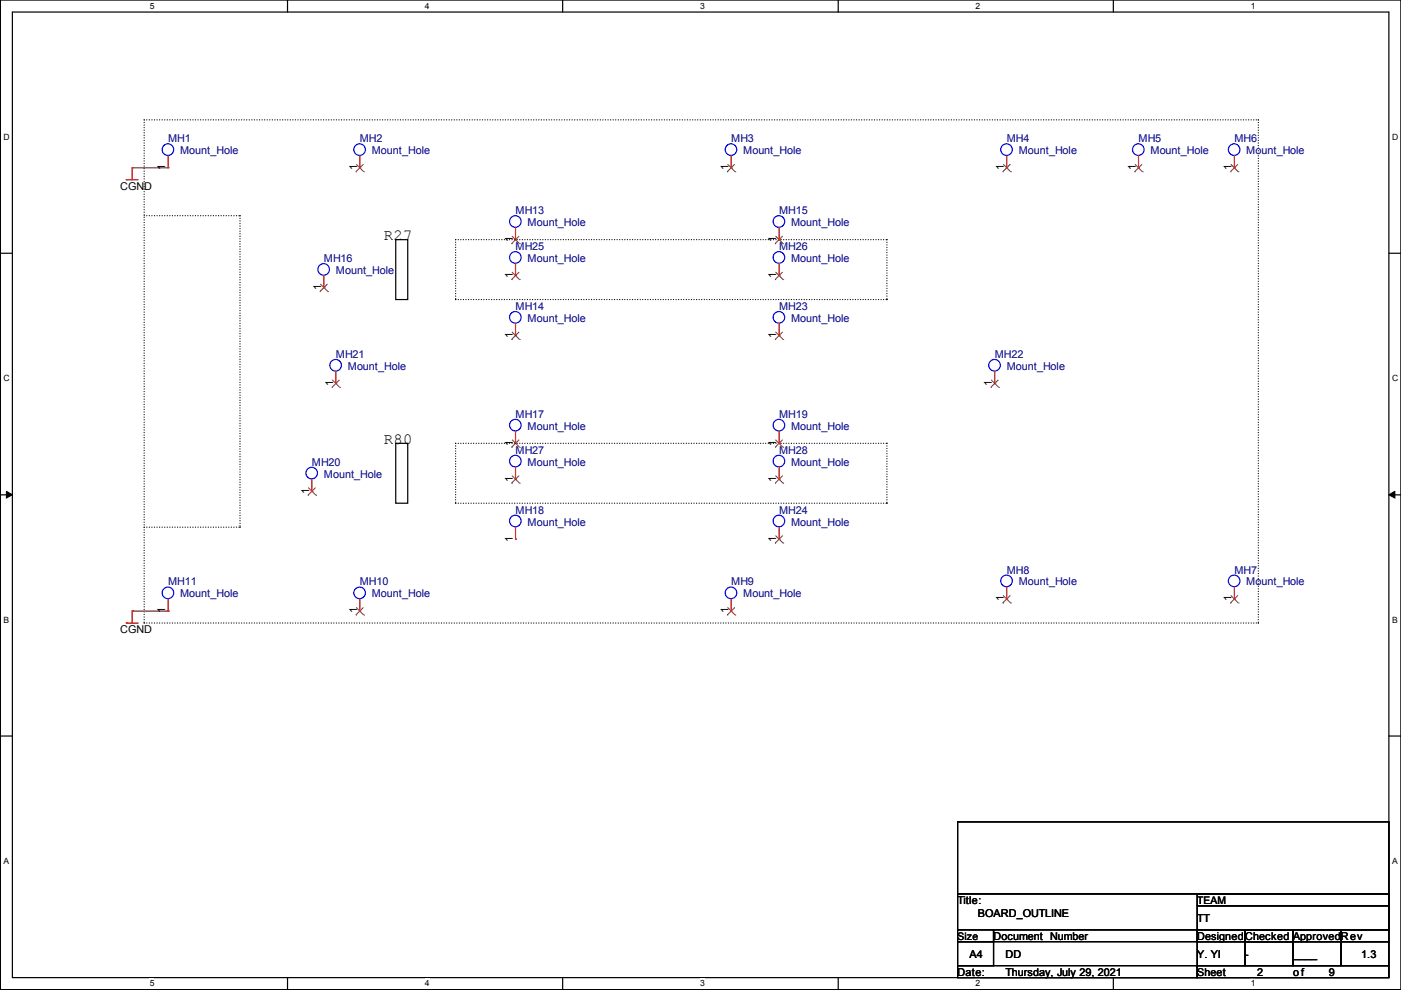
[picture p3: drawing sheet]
<svg xmlns="http://www.w3.org/2000/svg" width="297mm" height="210mm" viewBox="0 0 297 210" stroke-linecap="round" stroke-linejoin="round" font-family="sans-serif">
<path d="M.1 0h296.9v209.8h-296.9zM2.6 2.6h291.9v204.7h-291.9z" fill="none" stroke="#000" stroke-width=".25"/>
<g fill="#fff">
<path d="M31.7 .3h1v1.9h-1z"/>
<path d="M31.7 207.5h1v2h-1z"/>
</g>
<path d="M61 0v2.6M61 207.3v2.5" fill="none" stroke="#000" stroke-width=".25"/>
<g fill="#fff">
<path d="M90.1 .3h.9v1.9h-.9z"/>
<path d="M90.1 207.5h.9v2h-.9z"/>
</g>
<path d="M119.3 0v2.6M119.3 207.3v2.5" fill="none" stroke="#000" stroke-width=".25"/>
<g fill="#fff">
<path d="M148.4 .3h1v1.9h-1z"/>
<path d="M148.4 207.5h1v2h-1z"/>
</g>
<path d="M177.7 0v2.6M177.7 207.3v2.5" fill="none" stroke="#000" stroke-width=".25"/>
<g fill="#fff">
<path d="M206.8 .3h1v1.9h-1z"/>
<path d="M206.8 207.5h1v2h-1z"/>
</g>
<path d="M236.1 0v2.6M236.1 207.3v2.5" fill="none" stroke="#000" stroke-width=".25"/>
<g fill="#fff">
<path d="M265.2 .3h.9v1.9h-.9z"/>
<path d="M265.2 207.5h.9v2h-.9z"/>
<path d="M.8 28.1h1.1v2h-1.1z"/>
<path d="M295.1 28.1h1.2v2h-1.2z"/>
<path d="M.8 79.3h1.1v1.9h-1.1z"/>
<path d="M295.1 79.3h1.2v1.9h-1.2z"/>
</g>
<path d="M.1 53.7h2.5M294.5 53.7h2.5" fill="none" stroke="#000" stroke-width=".25"/>
<g fill="#fff">
<path d="M.8 130.5h1.1v1.9h-1.1z"/>
<path d="M295.1 130.5h1.1v1.9h-1.1z"/>
</g>
<path d="M.1 104.9h2.5M294.5 104.9h2.5" fill="none" stroke="#000" stroke-width=".25"/>
<path d="M1.4 104.2l1.2 .7-1.2 .7zM294.5 104.9l1.2-.7v1.4z" fill="#000" stroke="#000" stroke-width=".21"/>
<g fill="#fff">
<path d="M.8 181.6h1v2h-1z"/>
<path d="M295.1 181.6h1.1v2h-1.1z"/>
</g>
<g fill="none" stroke="#000" stroke-width=".25">
<path d="M83.9 50.8h2.5v12.7h-2.5zM83.9 94h2.5v12.7h-2.5zM.1 156.1h2.5M294.5 156.1h2.5M203 174.3h91.5v15.2h-91.5zM203 189.5h91.5v7.6h-91.5zM203 199.7h7.7v5h-7.7zM203 197.1h7.7v2.6h-7.7zM210.7 197.1h43.1v2.6h-43.1zM253.8 199.7h10.2v5h-10.2zM253.8 197.1h10.2v2.6h-10.2zM253.8 189.5h40.7v2.5h-40.7z"/>
<path d="M253.8 192h40.7v5.1h-40.7zM264 199.7h10.2v5h-10.2zM264 197.1h10.2v2.6h-10.2zM274.2 199.7h10.1v5h-10.1zM274.2 197.1h10.1v2.6h-10.1zM284.3 199.7h10.2v5h-10.2zM284.3 197.1h10.2v2.6h-10.2zM203 204.7h50.8v2.6h-50.8zM253.8 204.7h40.7v2.6h-40.7z"/>
</g>
<g fill="none" stroke="#000" stroke-width=".25" stroke-dasharray="0 .5">
<path d="M30.6 25.4h236.2M30.6 25.4v106.7M266.8 25.4h.1M266.8 25.4v106.7M30.6 45.7h20.3M50.9 45.7v66.1M50.9 45.7h.1M96.6 50.8h91.4M96.6 50.8v12.7M188 50.8h.1M188 50.8v12.7M96.6 63.5h.1"/>
<path d="M96.6 63.5h91.4M188 63.5h.1M96.6 94h91.4M96.6 94v12.7M188 94h.1M188 94v12.7M30.6 111.8h20.3M50.9 111.8h.1M96.6 106.7h.1M96.6 106.7h91.4M188 106.7h.1M30.6 132.1h.1"/>
<path d="M30.6 132.1h236.2M266.8 132.1h.1"/>
</g>
<path d="M28 35.6h.1M28 35.6h7.6M28 129.6h7.6M35.6 129.6h.1" fill="none" stroke="#800040" stroke-width=".25"/>
<g fill="none" stroke="#f00" stroke-width=".25">
<path d="M26.8 38.1h.1M26.8 38.1h2.5M28 35.6h.1M28 35.6v2.5M35.6 35.6h.1M35.6 33v2.6M76.3 35.6h.1M76.3 33v2.6M155 35.6h.1M155 33v2.6M213.4 35.6h.1M213.4 33v2.6"/>
<path d="M241.4 35.6h.1M241.4 33v2.6M261.7 35.6h.1M261.7 33v2.6M68.7 58.4v2.6M109.3 50.8h.1M109.3 58.4h.1M109.3 48.3v2.5M109.3 55.9v2.5M165.2 50.8h.1M165.2 58.4h.1M165.2 48.3v2.5"/>
<path d="M165.2 55.9v2.5M68.7 61h.1M71.2 78.8v2.5M109.3 71.1h.1M109.3 68.6v2.5M165.2 71.1h.1M165.2 68.6v2.5M210.9 78.8v2.5M71.2 81.3h.1M109.3 94h.1M109.3 91.5v2.5M109.3 99.1v2.5"/>
<path d="M165.2 94h.1M165.2 91.5v2.5M165.2 99.1v2.5M210.9 81.3h.1M66.1 104.2h.1M66.1 101.6v2.6M109.3 114.3h.1M109.3 101.6h.1M109.3 111.8v2.5M165.2 114.3h.1M165.2 101.6h.1M165.2 111.8v2.5"/>
<path d="M26.8 132.1h.1M26.8 132.1h2.5M28 129.6h.1M28 129.6v2.5M35.6 129.6h.1M35.6 127v2.6M76.3 129.6h.1M76.3 127v2.6M155 129.6h.1M155 127v2.6M213.4 127h.1M213.4 124.5v2.5"/>
<path d="M261.7 127h.1M261.7 124.5v2.5"/>
</g>
<g fill="none" stroke="#00f" stroke-width=".25">
<circle cx="35.6" cy="31.7" r="1.23"/>
<circle cx="76.2" cy="31.7" r="1.23"/>
<circle cx="155" cy="31.7" r="1.23"/>
<circle cx="213.4" cy="31.7" r="1.23"/>
<circle cx="241.3" cy="31.7" r="1.23"/>
<circle cx="261.7" cy="31.7" r="1.23"/>
<circle cx="68.6" cy="57.1" r="1.23"/>
<circle cx="109.3" cy="54.6" r="1.23"/>
<circle cx="109.3" cy="47" r="1.23"/>
<circle cx="165.1" cy="54.6" r="1.23"/>
<circle cx="165.1" cy="47" r="1.23"/>
<circle cx="71.2" cy="77.4" r="1.23"/>
<circle cx="109.3" cy="67.3" r="1.23"/>
<circle cx="165.1" cy="67.3" r="1.23"/>
<circle cx="210.9" cy="77.4" r="1.23"/>
<circle cx="109.3" cy="97.8" r="1.23"/>
<circle cx="109.3" cy="90.1" r="1.23"/>
<circle cx="165.1" cy="90.1" r="1.23"/>
<circle cx="165.1" cy="97.8" r="1.23"/>
<circle cx="66.1" cy="100.3" r="1.23"/>
<circle cx="109.3" cy="110.5" r="1.23"/>
<circle cx="165.1" cy="110.5" r="1.23"/>
<circle cx="35.6" cy="125.7" r="1.23"/>
<circle cx="76.2" cy="125.7" r="1.23"/>
<circle cx="155" cy="125.7" r="1.23"/>
<circle cx="213.4" cy="123.2" r="1.23"/>
<circle cx="261.7" cy="123.2" r="1.23"/>
</g>
<g fill="none" stroke="#804000" stroke-width=".21">
<path d="M75.4 36.4h.1M75.5 34.8l1.6 1.6M77 34.8l-1.6 1.6M77.1 36.4h.1M154.2 36.4h.1M154.3 34.8l1.6 1.6M155.8 34.8l-1.6 1.6M155.9 36.4h.1M212.6 36.4h.1M212.7 34.8l1.6 1.6M214.2 34.8l-1.6 1.6M214.3 36.4h.1"/>
<path d="M240.5 36.4h.1M240.6 34.8l1.6 1.6M242.1 34.8l-1.6 1.6M242.2 36.4h.1M260.9 36.4h.1M260.9 34.8l1.7 1.6M262.5 34.8l-1.6 1.6M262.6 36.4h.1M108.5 51.7h.1M108.5 59.3h.1M108.5 50.1l1.7 1.6M108.5 57.7l1.7 1.6"/>
<path d="M110.1 50.1l-1.6 1.6M110.1 57.7l-1.6 1.6M110.2 51.7h.1M110.2 59.3h.1M164.3 51.7h.1M164.3 59.3h.1M164.4 50.1l1.6 1.6M164.4 57.7l1.6 1.6M165.9 50.1l-1.6 1.6M165.9 57.7l-1.6 1.6M166 51.7h.1M166 59.3h.1"/>
<path d="M67.8 61.8h.1M67.9 60.2l1.6 1.6M69.4 60.2l-1.6 1.6M69.5 61.8h.1M108.5 72h.1M108.5 70.4l1.7 1.6M110.1 70.4l-1.6 1.6M110.2 72h.1M164.3 72h.1M164.4 70.4l1.6 1.6M165.9 70.4l-1.6 1.6M166 72h.1"/>
<path d="M70.4 82.1h.1M70.4 80.5l1.7 1.6M72 80.5l-1.6 1.6M72.1 82.1h.1M108.5 94.8h.1M108.5 93.2l1.7 1.6M110.1 93.2l-1.6 1.6M110.2 94.8h.1M164.3 94.8h.1M164.4 93.2l1.6 1.6M165.9 93.2l-1.6 1.6M166 94.8h.1"/>
<path d="M210.1 82.1h.1M210.1 80.5l1.7 1.6M211.7 80.5l-1.6 1.6M211.8 82.1h.1M65.3 105h.1M65.4 103.4l1.6 1.6M66.9 103.4l-1.6 1.6M67 105h.1M108.5 102.5h.1M108.5 100.9l1.7 1.6M110.1 100.9l-1.6 1.6M110.2 102.5h.1"/>
<path d="M164.3 115.2h.1M164.3 102.5h.1M164.4 113.6l1.6 1.6M164.4 100.9l1.6 1.6M165.9 113.6l-1.6 1.6M165.9 100.9l-1.6 1.6M166 115.2h.1M166 102.5h.1M75.4 130.4h.1M75.5 128.8l1.6 1.6M77 128.8l-1.6 1.6M77.1 130.4h.1"/>
<path d="M154.2 130.4h.1M154.3 128.8l1.6 1.6M155.8 128.8l-1.6 1.6M155.9 130.4h.1M212.6 127.9h.1M212.7 126.3l1.6 1.6M214.2 126.3l-1.6 1.6M214.3 127.9h.1M260.9 127.9h.1M260.9 126.3l1.7 1.6M262.5 126.3l-1.6 1.6M262.6 127.9h.1"/>
</g>
<g font-size="3.3">
<text x="81.4" y="50.9">R27</text>
<text x="81.4" y="94.1">R80</text>
</g>
<g font-size="2.3" fill="#000080">
<text x="35.6" y="30.2">MH1</text>
<text x="38.2" y="32.7">Mount_Hole</text>
<text x="76.3" y="30.2">MH2</text>
<text x="78.8" y="32.7">Mount_Hole</text>
<text x="155" y="30.2">MH3</text>
<text x="157.6" y="32.7">Mount_Hole</text>
<text x="213.4" y="30.2">MH4</text>
<text x="216" y="32.7">Mount_Hole</text>
<text x="241.4" y="30.2">MH5</text>
<text x="243.9" y="32.7">Mount_Hole</text>
<text x="261.7" y="30.2">MH6</text>
<text x="264.2" y="32.7">Mount_Hole</text>
<text x="109.3" y="45.4">MH13</text>
<text x="111.8" y="47.9">Mount_Hole</text>
<text x="165.2" y="45.4">MH15</text>
<text x="167.7" y="47.9">Mount_Hole</text>
<text x="109.3" y="53">MH25</text>
<text x="165.2" y="53">MH26</text>
<text x="68.7" y="55.6">MH16</text>
<text x="71.2" y="58.1">Mount_Hole</text>
<text x="111.8" y="55.6">Mount_Hole</text>
<text x="167.7" y="55.6">Mount_Hole</text>
<text x="109.3" y="65.7">MH14</text>
<text x="165.2" y="65.7">MH23</text>
<text x="111.8" y="68.3">Mount_Hole</text>
<text x="167.7" y="68.3">Mount_Hole</text>
<text x="71.2" y="75.9">MH21</text>
<text x="210.9" y="75.9">MH22</text>
<text x="73.7" y="78.4">Mount_Hole</text>
<text x="213.4" y="78.4">Mount_Hole</text>
<text x="109.3" y="88.6">MH17</text>
<text x="165.2" y="88.6">MH19</text>
<text x="111.8" y="91.1">Mount_Hole</text>
<text x="167.7" y="91.1">Mount_Hole</text>
<text x="66.1" y="98.7">MH20</text>
<text x="68.7" y="101.3">Mount_Hole</text>
<text x="109.3" y="96.2">MH27</text>
<text x="111.8" y="98.7">Mount_Hole</text>
<text x="165.2" y="96.2">MH28</text>
<text x="167.7" y="98.7">Mount_Hole</text>
<text x="109.3" y="108.9">MH18</text>
<text x="111.8" y="111.4">Mount_Hole</text>
<text x="165.2" y="108.9">MH24</text>
<text x="167.7" y="111.4">Mount_Hole</text>
<text x="35.6" y="124.1">MH11</text>
<text x="76.3" y="124.1">MH10</text>
<text x="155" y="124.1">MH9</text>
<text x="213.4" y="121.6">MH8</text>
<text x="216" y="124.1">Mount_Hole</text>
<text x="261.7" y="121.6">MH7</text>
<text x="264.2" y="124.1">Mount_Hole</text>
<text x="38.2" y="126.7">Mount_Hole</text>
<text x="78.8" y="126.7">Mount_Hole</text>
<text x="157.6" y="126.7">Mount_Hole</text>
</g>
<g font-size="2.3">
<text x="25.5" y="40.3">CGND</text>
<text x="35.1" y="36.1" transform="rotate(-90 35.1 36.1)">1</text>
<text x="75.7" y="36.1" transform="rotate(-90 75.7 36.1)">1</text>
<text x="154.4" y="36.1" transform="rotate(-90 154.4 36.1)">1</text>
<text x="212.9" y="36.1" transform="rotate(-90 212.9 36.1)">1</text>
<text x="240.8" y="36.1" transform="rotate(-90 240.8 36.1)">1</text>
<text x="261.1" y="36.1" transform="rotate(-90 261.1 36.1)">1</text>
<text x="108.7" y="51.3" transform="rotate(-90 108.7 51.3)">1</text>
<text x="164.6" y="51.3" transform="rotate(-90 164.6 51.3)">1</text>
<text x="108.7" y="58.9" transform="rotate(-90 108.7 58.9)">1</text>
<text x="164.6" y="58.9" transform="rotate(-90 164.6 58.9)">1</text>
<text x="68.1" y="61.5" transform="rotate(-90 68.1 61.5)">1</text>
<text x="108.7" y="71.6" transform="rotate(-90 108.7 71.6)">1</text>
<text x="164.6" y="71.6" transform="rotate(-90 164.6 71.6)">1</text>
<text x="70.6" y="81.8" transform="rotate(-90 70.6 81.8)">1</text>
<text x="210.3" y="81.8" transform="rotate(-90 210.3 81.8)">1</text>
<text x="108.7" y="94.5" transform="rotate(-90 108.7 94.5)">1</text>
<text x="164.6" y="94.5" transform="rotate(-90 164.6 94.5)">1</text>
<text x="65.5" y="104.7" transform="rotate(-90 65.5 104.7)">1</text>
<text x="108.7" y="102.1" transform="rotate(-90 108.7 102.1)">1</text>
<text x="164.6" y="102.1" transform="rotate(-90 164.6 102.1)">1</text>
<text x="108.7" y="114.8" transform="rotate(-90 108.7 114.8)">1</text>
<text x="164.6" y="114.8" transform="rotate(-90 164.6 114.8)">1</text>
<text x="35.1" y="130.1" transform="rotate(-90 35.1 130.1)">1</text>
<text x="75.7" y="130.1" transform="rotate(-90 75.7 130.1)">1</text>
<text x="154.4" y="130.1" transform="rotate(-90 154.4 130.1)">1</text>
<text x="212.9" y="127.5" transform="rotate(-90 212.9 127.5)">1</text>
<text x="261.1" y="127.5" transform="rotate(-90 261.1 127.5)">1</text>
<text x="25.5" y="134.3">CGND</text>
<text x="203" y="191.7">Title:</text>
<text x="207.3" y="194.5">BOARD_OUTLINE</text>
<text x="253.8" y="195.5">TT</text>
<text x="205.6" y="203.1">A4</text>
<text x="210.7" y="199.3">Document Number</text>
<text x="213.2" y="203.1">DD</text>
<text x="253.8" y="199.3">Designed</text>
<text x="253.8" y="203.1">Y. YI</text>
<text x="264" y="199.3">Checked</text>
<text x="264" y="203.1">-</text>
<text x="274.2" y="199.3">Approved</text>
<text x="274.2" y="203.1">____</text>
<text x="284.3" y="199.3">Rev</text>
<text x="288.6" y="203.1">1.3</text>
<text x="203" y="206.9">Date:</text>
<text x="213.2" y="206.9">Thursday, July 29, 2021</text>
<text x="253.8" y="206.9">Sheet</text>
<text x="266.5" y="206.9">2</text>
<text x="274.2" y="206.9">o f</text>
<text x="281.8" y="206.9">9</text>
</g>
<g font-size="2.2">
<text x="253.8" y="191.6">TEAM</text>
<text x="203" y="199.2">Size</text>
</g>
<g font-size="1.8">
<text x="31.7" y="1.9">5</text>
<text x="90.1" y="1.9">4</text>
<text x="148.4" y="1.9">3</text>
<text x="206.8" y="1.9">2</text>
<text x="265.2" y="1.9">1</text>
<text x=".8" y="29.7">D</text>
<text x="295.1" y="29.7">D</text>
<text x=".8" y="80.9">C</text>
<text x="295.1" y="80.9">C</text>
<text x=".8" y="132.1">B</text>
<text x="295.1" y="132.1">B</text>
<text x=".8" y="183.2">A</text>
<text x="295.1" y="183.2">A</text>
<text x="31.7" y="209.1">5</text>
<text x="90.1" y="209.1">4</text>
<text x="148.4" y="209.1">3</text>
<text x="206.8" y="209.1">2</text>
<text x="265.2" y="209.1">1</text>
</g>
</svg>
